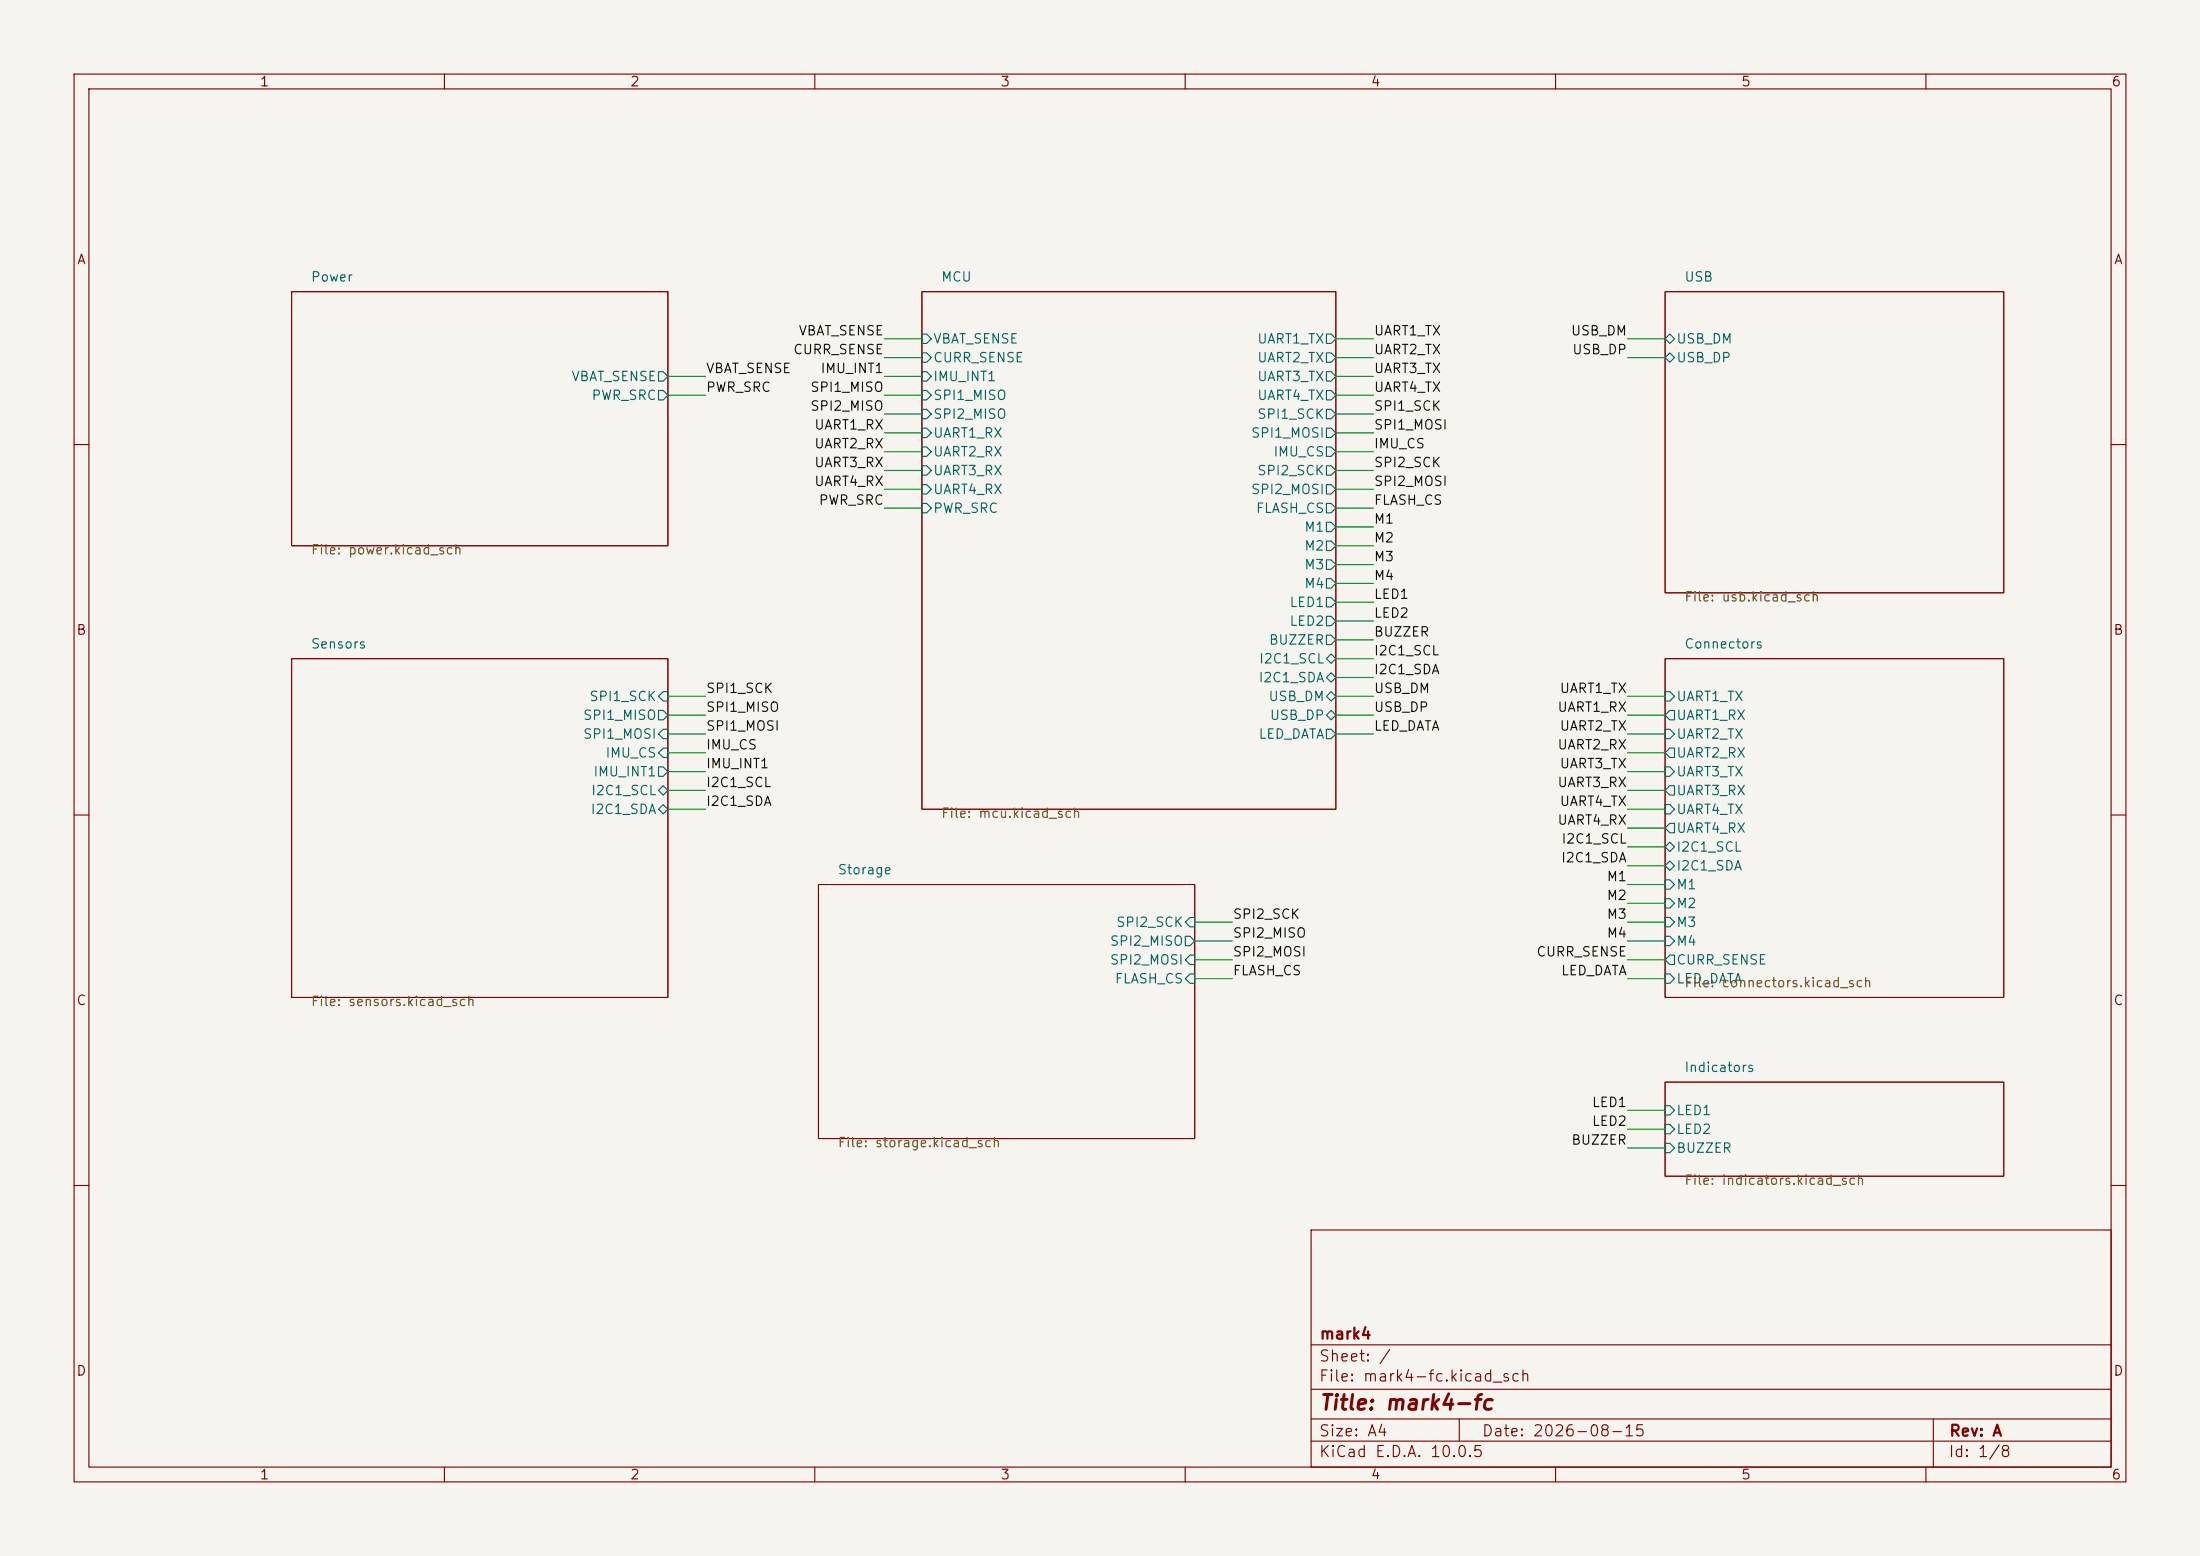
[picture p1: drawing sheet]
<svg xmlns="http://www.w3.org/2000/svg" width="297mm" height="210mm" viewBox="0 0 297 210" stroke-linecap="round" stroke-linejoin="round" font-family="sans-serif">
<path d="M0 0h297v210h-297z" fill="#f5f4ef" stroke="#f5f4ef" stroke-width=".14"/>
<g fill="none" stroke="#840000" stroke-width=".15">
<path d="M10 10h277v190h-277zM12 12h273v186h-273zM60 10v2M110 10v2M160 10v2M210 10v2M260 10v2M10 60h2M285 60h2M10 110h2M285 110h2M10 160h2"/>
<path d="M177 166h108v32h-108zM285 160h2M60 198v2M110 198v2M160 198v2M177 194.5h108M177 191.5h108M177 187.5h108M177 181.5h108M197 191.5v3M210 198v2M260 198v2"/>
<path d="M261 191.5v6.5"/>
</g>
<path d="M39.4 39.4h50.8v34.3h-50.8zM124.5 39.4h55.8v69.8h-55.8zM224.8 39.4h45.7v40.6h-45.7zM39.4 88.9h50.8v45.7h-50.8zM224.8 88.9h45.7v45.7h-45.7zM110.5 119.4h50.8v34.3h-50.8zM224.8 146.1h45.7v12.7h-45.7z" fill="none" stroke="#840000" stroke-width=".14"/>
<g fill="none" stroke="#006464" stroke-width=".15">
<path d="M88.9 50.2h.6l.7 .6-.7 .6h-.6zM88.9 52.7h.6l.7 .6-.7 .7h-.6zM124.5 45.1h.6l.6 .6-.6 .7h-.6zM124.5 47.6h.6l.6 .7-.6 .6h-.6zM124.5 50.2h.6l.6 .6-.6 .6h-.6zM124.5 52.7h.6l.6 .6-.6 .7h-.6zM124.5 55.2h.6l.6 .7-.6 .6h-.6zM124.5 57.8h.6l.6 .6-.6 .7h-.6zM179.1 45.1h.6l.6 .6-.6 .7h-.6zM179.1 47.6h.6l.6 .7-.6 .6h-.6zM179.1 50.2h.6l.6 .6-.6 .6h-.6zM179.1 52.7h.6l.6 .6-.6 .7h-.6z"/>
<path d="M179.1 55.2h.6l.6 .7-.6 .6h-.6zM179.1 57.8h.6l.6 .6-.6 .7h-.6zM224.8 45.7l.6-.6 .7 .6-.7 .7zM224.8 48.3l.6-.7 .7 .7-.7 .6zM124.5 60.3h.6l.6 .7-.6 .6h-.6zM124.5 62.9h.6l.6 .6-.6 .6h-.6zM124.5 65.4h.6l.6 .6-.6 .7h-.6zM124.5 67.9h.6l.6 .7-.6 .6h-.6zM179.1 60.3h.6l.6 .7-.6 .6h-.6zM179.1 62.9h.6l.6 .6-.6 .6h-.6zM179.1 65.4h.6l.6 .6-.6 .7h-.6zM179.1 67.9h.6l.6 .7-.6 .6h-.6z"/>
<path d="M179.1 70.5h.6l.6 .6-.6 .7h-.6zM179.1 73h.6l.6 .7-.6 .6h-.6zM179.1 75.6h.6l.6 .6-.6 .6h-.6zM179.1 78.1h.6l.6 .6-.6 .7h-.6zM88.9 94l.6-.7h.7v1.3h-.7zM88.9 95.9h.6l.7 .6-.7 .7h-.6zM89.5 98.4h.7v1.3h-.7l-.6-.6zM179.1 80.6h.6l.6 .7-.6 .6h-.6zM179.1 83.2h.6l.6 .6-.6 .7h-.6zM179.1 85.7h.6l.6 .7-.6 .6h-.6zM179.1 88.9l.6-.6 .6 .6-.6 .6zM179.1 91.4l.6-.6 .6 .6-.6 .7z"/>
<path d="M179.1 94l.6-.7 .6 .7-.6 .6zM179.1 96.5l.6-.6 .6 .6-.6 .7zM179.1 98.4h.6l.6 .7-.6 .6h-.6zM224.8 93.3h.6l.7 .7-.7 .6h-.6zM224.8 98.4h.6l.7 .7-.7 .6h-.6zM225.4 95.9h.7v1.3h-.7l-.6-.7zM88.9 103.5h.6l.7 .6-.7 .7h-.6zM88.9 106.7l.6-.7 .7 .7-.7 .6zM88.9 109.2l.6-.6 .7 .6-.7 .7zM89.5 101h.7v1.2h-.7l-.6-.6zM224.8 103.5h.6l.7 .6-.7 .7h-.6zM224.8 108.6h.6l.7 .6-.7 .7h-.6z"/>
<path d="M224.8 114.3l.6-.6 .7 .6-.7 .6zM224.8 116.8l.6-.6 .7 .6-.7 .7zM224.8 118.7h.6l.7 .7-.7 .6h-.6zM225.4 101h.7v1.2h-.7l-.6-.6zM225.4 106h.7v1.3h-.7l-.6-.6zM225.4 111.1h.7v1.3h-.7l-.6-.6zM160 126.4h.7l.6 .6-.6 .6h-.7zM160.7 123.8h.6v1.3h-.6l-.7-.6zM160.7 128.9h.6v1.3h-.6l-.7-.7zM160.7 131.4h.6v1.3h-.6l-.7-.6zM224.8 121.3h.6l.7 .6-.7 .7h-.6zM224.8 123.8h.6l.7 .7-.7 .6h-.6z"/>
<path d="M224.8 126.4h.6l.7 .6-.7 .6h-.6zM224.8 131.4h.6l.7 .7-.7 .6h-.6zM225.4 128.9h.7v1.3h-.7l-.6-.7zM224.8 149.2h.6l.7 .7-.7 .6h-.6zM224.8 151.8h.6l.7 .6-.7 .6h-.6zM224.8 154.3h.6l.7 .6-.7 .7h-.6z"/>
</g>
<g fill="none" stroke="#009600" stroke-width=".15">
<path d="M90.2 53.3h5M90.2 50.8h5M119.4 53.3h5.1M119.4 50.8h5.1M119.4 45.7h5.1M119.4 48.3h5.1M119.4 55.9h5.1M119.4 58.4h5.1M180.3 53.3h5.1M180.3 50.8h5.1M180.3 45.7h5.1M180.3 48.3h5.1"/>
<path d="M180.3 55.9h5.1M180.3 58.4h5.1M219.7 45.7h5.1M219.7 48.3h5.1M119.4 66h5.1M119.4 68.6h5.1M119.4 61h5.1M119.4 63.5h5.1M180.3 66h5.1M180.3 78.7h5.1M180.3 76.2h5.1M180.3 68.6h5.1"/>
<path d="M180.3 73.7h5.1M180.3 71.1h5.1M180.3 61h5.1M180.3 63.5h5.1M90.2 96.5h5M90.2 99.1h5M90.2 94h5M180.3 96.5h5.1M180.3 99.1h5.1M180.3 94h5.1M180.3 83.8h5.1M180.3 81.3h5.1"/>
<path d="M180.3 91.4h5.1M180.3 88.9h5.1M180.3 86.4h5.1M219.7 96.5h5.1M219.7 99.1h5.1M219.7 94h5.1M90.2 104.1h5M90.2 101.6h5M90.2 106.7h5M90.2 109.2h5M219.7 104.1h5.1M219.7 101.6h5.1"/>
<path d="M219.7 106.7h5.1M219.7 119.4h5.1M219.7 109.2h5.1M219.7 111.8h5.1M219.7 114.3h5.1M219.7 116.8h5.1M161.3 129.5h5.1M161.3 124.5h5.1M161.3 127h5.1M161.3 132.1h5.1M219.7 129.5h5.1M219.7 124.5h5.1"/>
<path d="M219.7 127h5.1M219.7 132.1h5.1M219.7 121.9h5.1M219.7 154.9h5.1M219.7 149.9h5.1M219.7 152.4h5.1"/>
</g>
<text font-size="2" fill="#840000" x="178" y="190.8">Title: mark4-fc</text>
<g font-size="1.5" fill="#840000">
<text x="178" y="184.1">Sheet: /</text>
<text x="178" y="181.1">mark4</text>
<text x="178" y="186.8">File: mark4-fc.kicad_sch</text>
<text x="178" y="197">KiCad E.D.A. 10.0.5</text>
<text x="178" y="194.2">Size: A4</text>
<text x="200" y="194.2">Date: 2026-08-15</text>
<text x="263" y="197">Id: 1/8</text>
<text x="263" y="194.2">Rev: A</text>
</g>
<g font-size="1.3" fill="#840000">
<text x="35" y="12">1</text>
<text x="85" y="12">2</text>
<text x="135" y="12">3</text>
<text x="185" y="12">4</text>
<text x="235" y="12">5</text>
<text x="285" y="12">6</text>
<text x="10.3" y="36">A</text>
<text x="285.3" y="36">A</text>
<text x="10.2" y="86">B</text>
<text x="285.2" y="86">B</text>
<text x="10.2" y="136">C</text>
<text x="285.2" y="136">C</text>
<text x="10.2" y="186">D</text>
<text x="285.2" y="186">D</text>
<text x="35" y="200">1</text>
<text x="85" y="200">2</text>
<text x="135" y="200">3</text>
<text x="185" y="200">4</text>
<text x="235" y="200">5</text>
<text x="285" y="200">6</text>
</g>
<g font-size="1.3" fill="#006464">
<text x="41.9" y="38.3">Power</text>
<text x="127" y="38.3">MCU</text>
<text x="227.3" y="38.3">USB</text>
<text x="125.9" y="46.7">VBAT_SENSE</text>
<text x="169.6" y="46.7">UART1_TX</text>
<text x="226.2" y="46.7">USB_DM</text>
<text x="77.1" y="51.8">VBAT_SENSE</text>
<text x="125.9" y="49.2">CURR_SENSE</text>
<text x="125.9" y="51.8">IMU_INT1</text>
<text x="169.6" y="49.2">UART2_TX</text>
<text x="169.6" y="51.8">UART3_TX</text>
<text x="226.2" y="49.2">USB_DP</text>
<text x="79.8" y="54.3">PWR_SRC</text>
<text x="125.9" y="54.3">SPI1_MISO</text>
<text x="125.9" y="56.8">SPI2_MISO</text>
<text x="125.9" y="59.4">UART1_RX</text>
<text x="168.8" y="59.4">SPI1_MOSI</text>
<text x="169.6" y="54.3">UART4_TX</text>
<text x="169.6" y="56.8">SPI1_SCK</text>
<text x="125.9" y="61.9">UART2_RX</text>
<text x="125.9" y="64.5">UART3_RX</text>
<text x="169.6" y="64.5">SPI2_SCK</text>
<text x="171.8" y="61.9">IMU_CS</text>
<text x="125.9" y="67">UART4_RX</text>
<text x="125.9" y="69.5">PWR_SRC</text>
<text x="168.8" y="67">SPI2_MOSI</text>
<text x="169.5" y="69.5">FLASH_CS</text>
<text x="176" y="72.1">M1</text>
<text x="176" y="74.6">M2</text>
<text x="176" y="77.2">M3</text>
<text x="174" y="82.2">LED1</text>
<text x="176" y="79.7">M4</text>
<text x="41.9" y="87.9">Sensors</text>
<text x="169.9" y="89.9">I2C1_SCL</text>
<text x="171.2" y="87.3">BUZZER</text>
<text x="174" y="84.8">LED2</text>
<text x="227.3" y="87.9">Connectors</text>
<text x="79.5" y="94.9">SPI1_SCK</text>
<text x="169.8" y="92.4">I2C1_SDA</text>
<text x="171.2" y="94.9">USB_DM</text>
<text x="226.2" y="94.9">UART1_TX</text>
<text x="78.6" y="97.5">SPI1_MISO</text>
<text x="78.6" y="100">SPI1_MOSI</text>
<text x="169.8" y="100">LED_DATA</text>
<text x="171.3" y="97.5">USB_DP</text>
<text x="226.2" y="97.5">UART1_RX</text>
<text x="226.2" y="100">UART2_TX</text>
<text x="79.7" y="107.6">I2C1_SCL</text>
<text x="80" y="105.1">IMU_INT1</text>
<text x="81.6" y="102.6">IMU_CS</text>
<text x="226.2" y="102.6">UART2_RX</text>
<text x="226.2" y="105.1">UART3_TX</text>
<text x="226.2" y="107.6">UART3_RX</text>
<text x="79.7" y="110.2">I2C1_SDA</text>
<text x="226.2" y="110.2">UART4_TX</text>
<text x="226.2" y="112.7">UART4_RX</text>
<text x="113" y="118.3">Storage</text>
<text x="226.2" y="115.3">I2C1_SCL</text>
<text x="226.2" y="117.8">I2C1_SDA</text>
<text x="150.6" y="125.4">SPI2_SCK</text>
<text x="226.2" y="120.3">M1</text>
<text x="226.2" y="122.9">M2</text>
<text x="226.2" y="125.4">M3</text>
<text x="149.7" y="128">SPI2_MISO</text>
<text x="149.7" y="130.5">SPI2_MOSI</text>
<text x="226.2" y="128">M4</text>
<text x="226.2" y="130.5">CURR_SENSE</text>
<text x="150.4" y="133">FLASH_CS</text>
<text x="226.2" y="133">LED_DATA</text>
<text x="227.3" y="145">Indicators</text>
<text x="226.2" y="150.8">LED1</text>
<text x="226.2" y="153.4">LED2</text>
<text x="226.2" y="155.9">BUZZER</text>
</g>
<g font-size="1.3" fill="#0f0f0f">
<text x="107.7" y="45.6">VBAT_SENSE</text>
<text x="185.4" y="45.6">UART1_TX</text>
<text x="212" y="45.6">USB_DM</text>
<text x="95.2" y="50.7">VBAT_SENSE</text>
<text x="95.2" y="53.2">PWR_SRC</text>
<text x="107" y="48.1">CURR_SENSE</text>
<text x="109.3" y="53.2">SPI1_MISO</text>
<text x="110.7" y="50.7">IMU_INT1</text>
<text x="185.4" y="53.2">UART4_TX</text>
<text x="185.4" y="50.7">UART3_TX</text>
<text x="185.4" y="48.1">UART2_TX</text>
<text x="212.2" y="48.1">USB_DP</text>
<text x="109.3" y="55.8">SPI2_MISO</text>
<text x="109.8" y="58.3">UART1_RX</text>
<text x="185.4" y="58.3">SPI1_MOSI</text>
<text x="185.4" y="55.8">SPI1_SCK</text>
<text x="109.8" y="63.4">UART3_RX</text>
<text x="109.8" y="60.8">UART2_RX</text>
<text x="109.8" y="65.9">UART4_RX</text>
<text x="185.4" y="65.9">SPI2_MOSI</text>
<text x="185.4" y="60.8">IMU_CS</text>
<text x="185.4" y="63.4">SPI2_SCK</text>
<text x="110.4" y="68.5">PWR_SRC</text>
<text x="185.4" y="68.5">FLASH_CS</text>
<text x="185.4" y="71">M1</text>
<text x="185.4" y="73.5">M2</text>
<text x="185.4" y="76.1">M3</text>
<text x="185.4" y="78.6">M4</text>
<text x="185.4" y="81.2">LED1</text>
<text x="185.4" y="83.7">LED2</text>
<text x="185.4" y="88.8">I2C1_SCL</text>
<text x="185.4" y="86.2">BUZZER</text>
<text x="95.2" y="93.9">SPI1_SCK</text>
<text x="185.4" y="91.3">I2C1_SDA</text>
<text x="185.4" y="93.9">USB_DM</text>
<text x="210.5" y="93.9">UART1_TX</text>
<text x="95.2" y="96.4">SPI1_MISO</text>
<text x="95.2" y="98.9">SPI1_MOSI</text>
<text x="95.2" y="101.5">IMU_CS</text>
<text x="185.4" y="98.9">LED_DATA</text>
<text x="185.4" y="96.4">USB_DP</text>
<text x="210.2" y="96.4">UART1_RX</text>
<text x="210.2" y="101.5">UART2_RX</text>
<text x="210.5" y="98.9">UART2_TX</text>
<text x="95.2" y="106.6">I2C1_SCL</text>
<text x="95.2" y="104">IMU_INT1</text>
<text x="210.2" y="106.6">UART3_RX</text>
<text x="210.5" y="104">UART3_TX</text>
<text x="95.2" y="109.1">I2C1_SDA</text>
<text x="210.2" y="111.6">UART4_RX</text>
<text x="210.5" y="109.1">UART4_TX</text>
<text x="210.7" y="116.7">I2C1_SDA</text>
<text x="210.7" y="114.2">I2C1_SCL</text>
<text x="216.8" y="119.3">M1</text>
<text x="166.3" y="124.3">SPI2_SCK</text>
<text x="216.8" y="124.3">M3</text>
<text x="216.8" y="121.8">M2</text>
<text x="166.3" y="129.4">SPI2_MOSI</text>
<text x="166.3" y="132">FLASH_CS</text>
<text x="166.3" y="126.9">SPI2_MISO</text>
<text x="207.3" y="129.4">CURR_SENSE</text>
<text x="210.7" y="132">LED_DATA</text>
<text x="216.8" y="126.9">M4</text>
<text x="214.8" y="149.7">LED1</text>
<text x="212" y="154.8">BUZZER</text>
<text x="214.8" y="152.3">LED2</text>
</g>
<g font-size="1.3" fill="#725600">
<text x="41.9" y="75.2">File: power.kicad_sch</text>
<text x="227.3" y="81.5">File: usb.kicad_sch</text>
<text x="127" y="110.7">File: mcu.kicad_sch</text>
<text x="41.9" y="136.1">File: sensors.kicad_sch</text>
<text x="227.3" y="133.6">File: connectors.kicad_sch</text>
<text x="113" y="155.2">File: storage.kicad_sch</text>
<text x="227.3" y="160.2">File: indicators.kicad_sch</text>
</g>
</svg>
